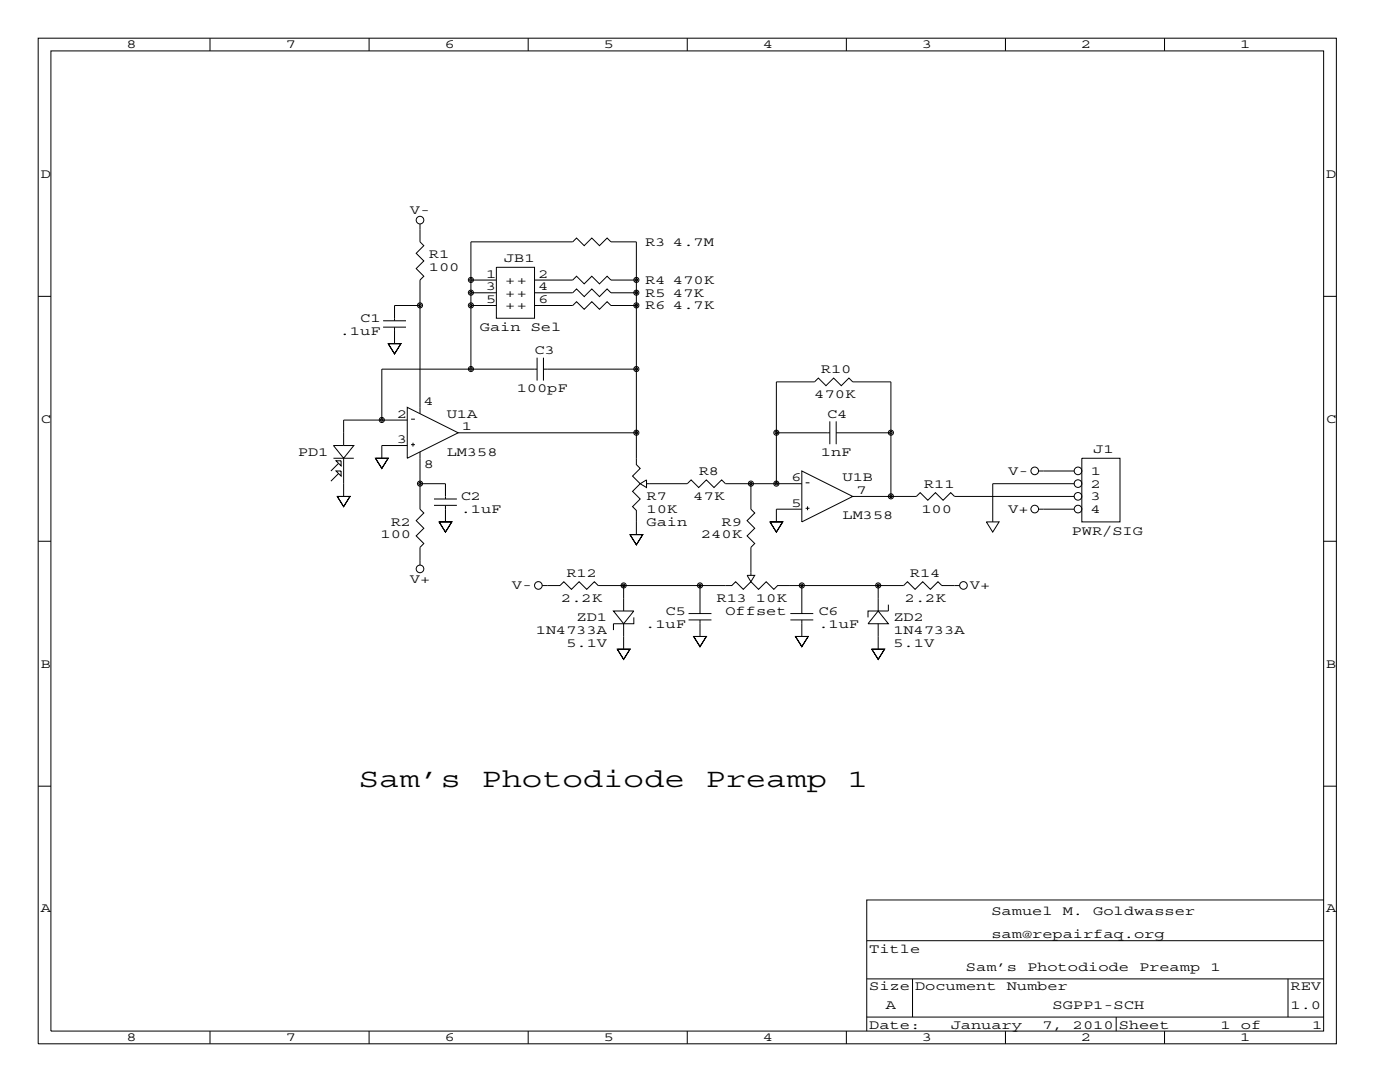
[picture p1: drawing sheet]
<svg xmlns="http://www.w3.org/2000/svg" width="279mm" height="216mm" viewBox="0 0 279 216" stroke-linecap="round" stroke-linejoin="round" font-family="sans-serif">
<g fill="none" stroke="#000" stroke-width=".2">
<path d="M7.6 7.6h259.1v200.7h-259.1zM10.2 10.2h254v195.5h-254zM41.9 7.6v2.6M73.7 7.6v2.6M105.4 7.6v2.6M137.2 7.6v2.6M168.9 7.6v2.6M200.7 7.6v2.6M232.4 7.6v2.6M7.6 59.1h2.6M83.8 44.7v3.6l.8 .7-1.5 1.5 1.5 1.6-1.5 1.5 1.5 1.5-.8 .8v26.7M94 55.9h5.1"/>
<path d="M94 58.4h5.1M99.1 53.3h7.6v10.2h-7.6zM106.7 58.4h7.6l.8-.7 1.5 1.5 1.5-1.5 1.5 1.5 1.6-1.5 .7 .7h5.1M106.7 55.9h7.6l.8-.8 1.5 1.5 1.5-1.5 1.5 1.5 1.6-1.5 .7 .8h5.1M264.2 59.1h2.5M76.5 65.3h4.5M76.5 64h4.5M77.5 68.6h2.5l-1.3 2-1.2-2h2.5l-1.3 2zM78.7 65.3v3.3M83.8 61h-5.1v3M94 73.7v-25.4h20.3l.8-.8 1.5 1.5 1.5-1.5 1.5 1.5 1.6-1.5 .7 .8h5.1v44.4l.8 .8-1.6 1.5 1.6 1.5-1.6 1.5 1.6 1.6-1.6 1.5 .8 .8v4.8M94 61h5.1"/>
<path d="M106.7 61h7.6l.8-.8 1.5 1.5 1.5-1.5 1.5 1.5 1.6-1.5 .7 .8h5.1M107.2 73.7h-31v10.1M107.2 71.4v4.5M108.5 71.4v4.5M108.5 73.7h18.5M66.5 91.4h4.1M66.5 88.9h4.1l-2 2.5zM67.1 91.9h1v1.1zM67.1 94h1v1zM67.3 99.1h2.6l-1.3 2-1.3-2h2.6l-1.3 2zM67.6 92.5l-1.6 1.5M67.6 94.5l-1.6 1.5"/>
<path d="M68.6 91.4v7.7M74.9 91.4h2.6l-1.3 2.1-1.3-2.1h2.6l-1.3 2.1zM81.3 83.8h-12.7v5.1M81.3 88.9h-5.1v2.5M81.3 81.3l10.1 5.1-10.1 5zM82 88.7h.8M82 83.6h.8M82.4 88.3v.8M83.8 96.5h5.1v3.1M83.8 90.2v11.4l.8 .8-1.5 1.5 1.5 1.5-1.5 1.5 1.5 1.6-.8 .7v3.6M86.6 99.6h4.6M91.4 86.4h35.6"/>
<path d="M127.8 96.5l1.2-.7v1.5zM149.9 96.5v5.1l.7 .8-1.5 1.5 1.5 1.5-1.5 1.5 1.5 1.6-.7 .7v5.6M149.9 96.5h.1M154.9 96.5v-20.3h7.7l.7-.8 1.5 1.6 1.6-1.6 1.5 1.6 1.5-1.6 .8 .8h7.6v22.9M154.9 86.4h10.7M160 96.5h-15.2l-.8-.7-1.5 1.5-1.5-1.5-1.6 1.5-1.5-1.5-.7 .7h-8.2M160 94l10.2 5.1-10.2 5zM160.8 96.3h.7M165.6 84.1v4.5M166.9 84.1v4.5M170.2 99.1h12.7l.7-.8 1.6 1.5 1.5-1.5 1.5 1.5 1.5-1.5 .8 .8h23.9M177.8 86.4h-10.9"/>
<path d="M207.3 94h7.1M214.4 96.5h-16.3v7.6M215.9 91.4h7.6v12.7h-7.6zM7.6 108h2.6M86.6 100.8h4.6M87.6 104.1h2.6l-1.3 2.1-1.3-2.1h2.6l-1.3 2.1zM88.9 100.8v3.3M108.2 116.8h3.6l.7-.7 1.5 1.5 1.6-1.5 1.5 1.5 1.5-1.5 .8 .7h26.6l.8-.7 1.5 1.5 1.6-1.5 1.5 1.5 1.5-1.5 1.5 1.5 .8-.8h25.1l.8-.7 1.5 1.5 1.6-1.5 1.5 1.5 1.5-1.5 .8 .7h3.5M124.5 116.8v5.1M125.7 106.7h2.6l-1.3 2-1.3-2h2.6l-1.3 2zM139.7 116.8v5.6M149.1 114.8h1.5l-.7 1.3z"/>
<path d="M153.7 104.1h2.5l-1.3 2.1-1.2-2.1h2.5l-1.3 2.1zM160 116.8v5.6M160 101.6h-5.1v2.5M160.8 101.4h.7M161.2 101v.8M175.3 116.8v5.1M196.8 104.1h2.6l-1.3 2.1zM207.3 101.6h7.1M264.2 108h2.5M122.4 121.9h4.1l-2 2.6zM123.2 129.5h2.5l-1.2 2.1-1.3-2.1h2.5l-1.2 2.1zM124.5 124.5v5"/>
<path d="M126.5 123.2v1.3h-4.1v1.2M137.4 123.7h4.6M137.4 122.4h4.6M138.4 127h2.6l-1.3 2-1.3-2h2.6l-1.3 2zM139.7 123.7v3.3M157.7 123.7h4.6M157.7 122.4h4.6M158.7 127h2.6l-1.3 2-1.3-2h2.6l-1.3 2zM160 123.7v3.3M174 129.5h2.5l-1.2 2.1-1.3-2.1h2.5l-1.2 2.1zM175.3 121.9l2 2.6h-4.1zM175.3 124.5v5"/>
<path d="M177.3 120.7v1.2h-4.1v1.3M7.6 156.9h2.6M264.2 156.9h2.5M264.2 179.6h-91.2v26.1M173 195.3h91.2M173 187.7h91.2M182.1 195.3v7.6M257 195.3v7.6M41.9 205.7v2.6M73.7 205.7v2.6M105.4 205.7v2.6M137.2 205.7v2.6"/>
<path d="M168.9 205.7v2.6M173 202.9h91.2M200.7 205.7v2.6M222.8 202.9v2.8M232.4 205.7v2.6"/>
<circle cx="83.8" cy="43.9" r=".76"/>
<circle cx="94" cy="55.9" r=".51"/>
<circle cx="94" cy="58.4" r=".51"/>
<circle cx="94" cy="55.9" r=".25"/>
<circle cx="94" cy="58.4" r=".25"/>
<circle cx="127" cy="58.4" r=".51"/>
<circle cx="127" cy="55.9" r=".51"/>
<circle cx="127" cy="58.4" r=".25"/>
<circle cx="127" cy="55.9" r=".25"/>
<circle cx="83.8" cy="60.9" r=".51"/>
<circle cx="83.8" cy="60.9" r=".25"/>
<circle cx="94" cy="73.6" r=".51"/>
<circle cx="94" cy="60.9" r=".51"/>
<circle cx="94" cy="73.6" r=".25"/>
<circle cx="94" cy="60.9" r=".25"/>
<circle cx="127" cy="73.6" r=".51"/>
<circle cx="127" cy="60.9" r=".51"/>
<circle cx="127" cy="73.6" r=".25"/>
<circle cx="127" cy="60.9" r=".25"/>
<circle cx="76.2" cy="83.8" r=".51"/>
<circle cx="76.2" cy="83.8" r=".25"/>
<circle cx="83.8" cy="96.5" r=".51"/>
<circle cx="83.8" cy="96.5" r=".25"/>
<circle cx="127" cy="86.3" r=".51"/>
<circle cx="127" cy="86.3" r=".25"/>
<circle cx="149.9" cy="96.5" r=".51"/>
<circle cx="149.9" cy="96.5" r=".25"/>
<circle cx="154.9" cy="86.3" r=".51"/>
<circle cx="154.9" cy="96.5" r=".51"/>
<circle cx="154.9" cy="96.5" r=".25"/>
<circle cx="154.9" cy="86.3" r=".25"/>
<circle cx="177.8" cy="99" r=".51"/>
<circle cx="177.8" cy="86.3" r=".51"/>
<circle cx="177.8" cy="99" r=".25"/>
<circle cx="177.8" cy="86.3" r=".25"/>
<circle cx="206.5" cy="94" r=".76"/>
<circle cx="215.1" cy="96.5" r=".76"/>
<circle cx="215.1" cy="99" r=".76"/>
<circle cx="215.1" cy="94" r=".76"/>
<circle cx="83.8" cy="113.5" r=".76"/>
<circle cx="107.4" cy="116.8" r=".76"/>
<circle cx="124.5" cy="116.8" r=".51"/>
<circle cx="124.5" cy="116.8" r=".25"/>
<circle cx="139.7" cy="116.8" r=".51"/>
<circle cx="139.7" cy="116.8" r=".25"/>
<circle cx="160" cy="116.8" r=".51"/>
<circle cx="160" cy="116.8" r=".25"/>
<circle cx="175.3" cy="116.8" r=".51"/>
<circle cx="175.3" cy="116.8" r=".25"/>
<circle cx="192.3" cy="116.8" r=".76"/>
<circle cx="206.5" cy="101.6" r=".76"/>
<circle cx="215.1" cy="101.6" r=".76"/>
</g>
<g font-size="5.3">
<text x="71.6" y="157">Sam’s</text>
<text x="96" y="157">Photodiode</text>
<text x="140.7" y="157">Preamp</text>
<text x="169.2" y="157">1</text>
</g>
<g font-size="2.6">
<text x="25.3" y="9.7">8</text>
<text x="57" y="9.7">7</text>
<text x="88.8" y="9.7">6</text>
<text x="120.5" y="9.7">5</text>
<text x="152.3" y="9.7">4</text>
<text x="184" y="9.7">3</text>
<text x="215.8" y="9.7">2</text>
<text x="247.5" y="9.7">1</text>
<text x="8.1" y="35.5">D</text>
<text x="264.7" y="35.5">D</text>
<text x="81.8" y="42.7">V-</text>
<text x="85.6" y="51.6">R1</text>
<text x="100.6" y="52.3">JB1</text>
<text x="128.8" y="49">R3 4.7M</text>
<text x="85.6" y="54.1">100</text>
<text x="97" y="55.4">1</text>
<text x="97" y="57.9">3</text>
<text x="100.8" y="56.6">++</text>
<text x="100.8" y="59.2">++</text>
<text x="107.4" y="55.4">2</text>
<text x="107.4" y="57.9">4</text>
<text x="128.8" y="56.6">R4 470K</text>
<text x="128.8" y="59.2">R5 47K</text>
<text x="71.9" y="64.3">C1</text>
<text x="97" y="60.5">5</text>
<text x="100.8" y="61.7">++</text>
<text x="107.4" y="60.5">6</text>
<text x="128.8" y="61.7">R6 4.7K</text>
<text x="67.8" y="66.8">.1uF</text>
<text x="95.8" y="66">Gain</text>
<text x="105.9" y="66">Sel</text>
<text x="106.7" y="70.6">C3</text>
<text x="163.8" y="74.4">R10</text>
<text x="79.2" y="83.3">2</text>
<text x="84.6" y="80.8">4</text>
<text x="89.2" y="83.3">U1A</text>
<text x="103.1" y="78.2">100pF</text>
<text x="162.6" y="79.5">470K</text>
<text x="165.1" y="83.3">C4</text>
<text x="8.1" y="84.3">C</text>
<text x="79.2" y="88.4">3</text>
<text x="92.2" y="85.9">1</text>
<text x="264.7" y="84.3">C</text>
<text x="59.4" y="90.9">PD1</text>
<text x="84.6" y="93.5">8</text>
<text x="89.2" y="90.9">LM358</text>
<text x="139.4" y="94.7">R8</text>
<text x="163.8" y="90.9">1nF</text>
<text x="201.2" y="94.7">V-</text>
<text x="217.7" y="94.7">1</text>
<text x="218.2" y="90.4">J1</text>
<text x="91.9" y="99.8">C2</text>
<text x="129" y="99.8">R7</text>
<text x="138.4" y="99.8">47K</text>
<text x="158" y="101.1">5</text>
<text x="158" y="96">6</text>
<text x="168.1" y="96">U1B</text>
<text x="170.9" y="98.6">7</text>
<text x="184.4" y="97.3">R11</text>
<text x="217.7" y="97.3">2</text>
<text x="217.7" y="99.8">3</text>
<text x="75.9" y="107.4">100</text>
<text x="78" y="104.9">R2</text>
<text x="91.9" y="102.4">.1uF</text>
<text x="129" y="102.4">10K</text>
<text x="129" y="104.9">Gain</text>
<text x="140" y="107.4">240K</text>
<text x="144" y="104.9">R9</text>
<text x="168.1" y="103.6">LM358</text>
<text x="183.9" y="102.4">100</text>
<text x="201.2" y="102.4">V+</text>
<text x="213.9" y="106.7">PWR/SIG</text>
<text x="217.7" y="102.4">4</text>
<text x="81.8" y="116.3">V+</text>
<text x="102.2" y="117.6">V-</text>
<text x="113" y="115.1">R12</text>
<text x="181.6" y="115.1">R14</text>
<text x="193.5" y="117.6">V+</text>
<text x="112" y="120.1">2.2K</text>
<text x="115.1" y="124">ZD1</text>
<text x="128.8" y="125.2">.1uF</text>
<text x="132.8" y="122.7">C5</text>
<text x="143" y="120.1">R13 10K</text>
<text x="144.8" y="122.7">Offset</text>
<text x="163.3" y="122.7">C6</text>
<text x="163.3" y="125.2">.1uF</text>
<text x="178.3" y="124">ZD2</text>
<text x="180.6" y="120.1">2.2K</text>
<text x="106.9" y="126.5">1N4733A</text>
<text x="113" y="129">5.1V</text>
<text x="178.3" y="126.5">1N4733A</text>
<text x="178.3" y="129">5.1V</text>
<text x="8.1" y="133.2">B</text>
<text x="264.7" y="133.2">B</text>
<text x="8.1" y="182.1">A</text>
<text x="197.9" y="182.6">Samuel</text>
<text x="212.1" y="182.6">M.</text>
<text x="218.2" y="182.6">Goldwasser</text>
<text x="264.7" y="182.1">A</text>
<text x="173.5" y="190.2">Title</text>
<text x="197.9" y="187.2">sam@repairfaq.org</text>
<text x="173.5" y="197.6">Size Document</text>
<text x="192.8" y="193.8">Sam’s</text>
<text x="200.9" y="197.6">Number</text>
<text x="205" y="193.8">Photodiode</text>
<text x="227.3" y="193.8">Preamp</text>
<text x="241.6" y="193.8">1</text>
<text x="257.6" y="197.6">REV</text>
<text x="176.8" y="201.4">A</text>
<text x="210.1" y="201.4">SGPP1-SCH</text>
<text x="257.6" y="201.4">1.0</text>
<text x="25.3" y="207.8">8</text>
<text x="57" y="207.8">7</text>
<text x="88.8" y="207.8">6</text>
<text x="120.5" y="207.8">5</text>
<text x="152.3" y="207.8">4</text>
<text x="173.5" y="205.2">Date:</text>
<text x="184" y="207.8">3</text>
<text x="189.7" y="205.2">January</text>
<text x="208" y="205.2">7,</text>
<text x="214.1" y="205.2">2010 Sheet</text>
<text x="215.8" y="207.8">2</text>
<text x="243.6" y="205.2">1</text>
<text x="247.5" y="207.8">1</text>
<text x="247.6" y="205.2">of</text>
<text x="261.9" y="205.2">1</text>
</g>
</svg>
